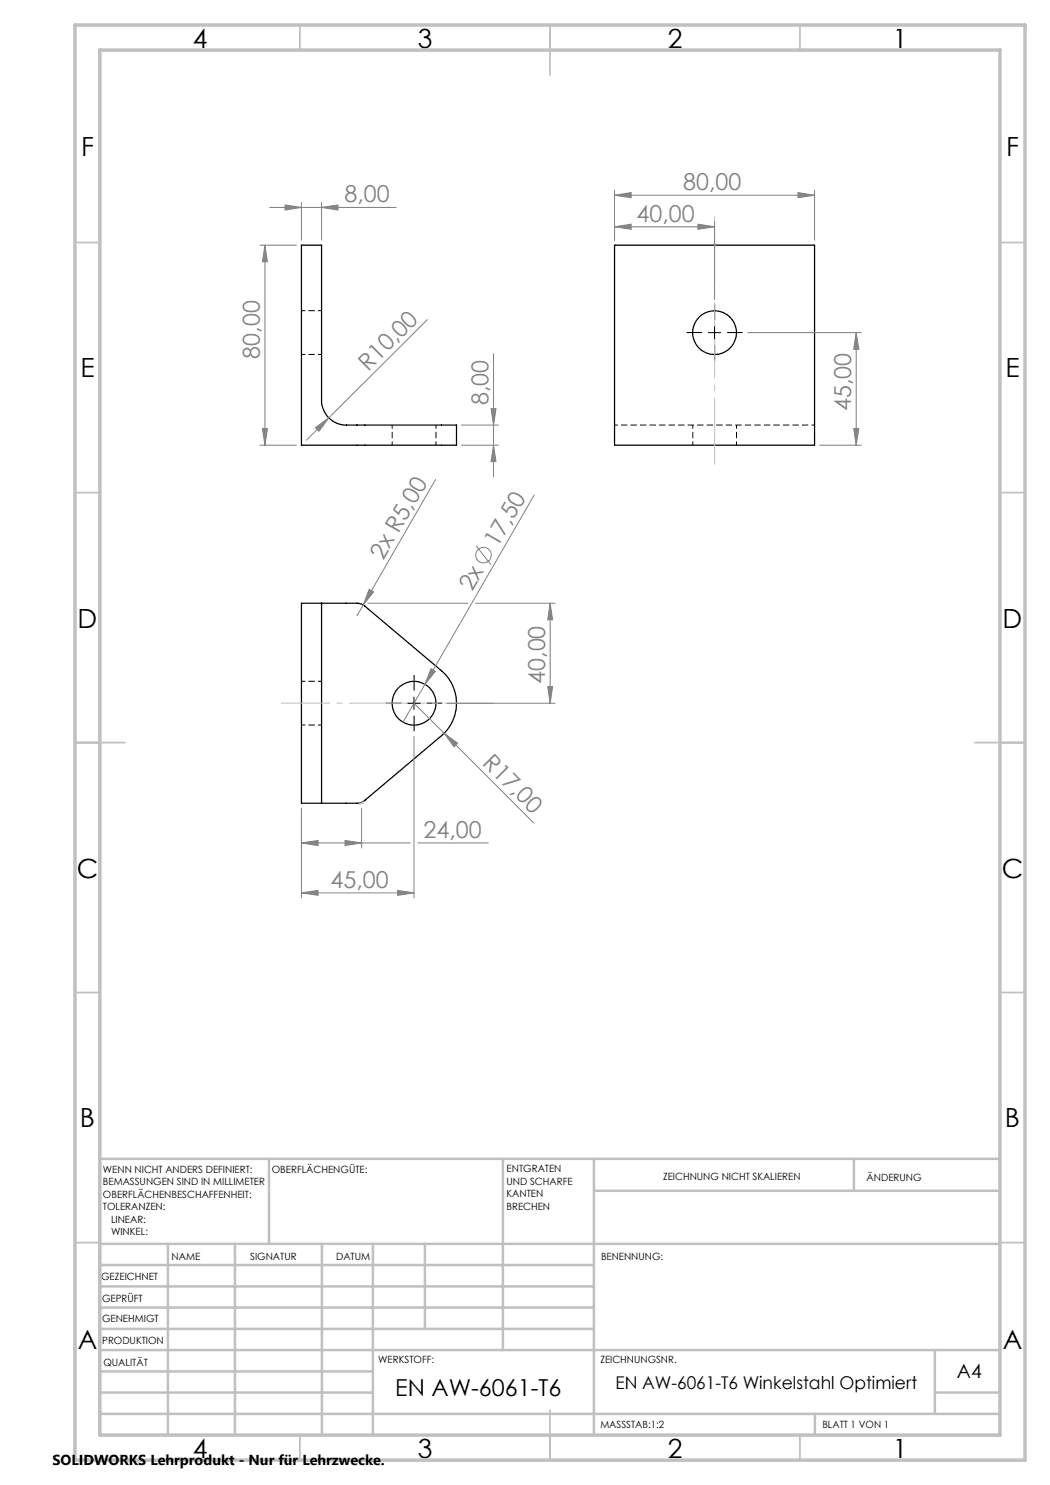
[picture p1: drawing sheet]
<svg xmlns="http://www.w3.org/2000/svg" width="210mm" height="297mm" viewBox="0 0 210 297" stroke-linecap="round" stroke-linejoin="round" font-family="sans-serif">
<path d="M60.3 70.9h4M64.3 62.1h-4M78.4 85v4M87.2 89v-4M138.6 85v4M147.3 89v-4M64.3 136.3h-4M60.3 145h4" fill="none" stroke="#000" stroke-width=".2" stroke-dasharray="1.3 .6" stroke-dashoffset=".5" stroke-linecap="butt"/>
<g fill="none" stroke="#000" stroke-width=".25">
<path d="M60.3 49h4v31a4.9 4.9 0 0 0 5 5h22v4h-31zM122.9 49h40v40h-40zM64.3 120.6h7.1a2.24 2.24 0 0 1 1.6 .6l15.3 13a8.5 8.5 0 0 1 0 12.9l-15.3 13a2.24 2.24 0 0 1-1.6 .6h-7.1M64.3 120.6v40.1M64.3 120.6h-4v40.1h4"/>
<circle cx="142.9" cy="66.5" r="4.4"/>
<circle cx="82.8" cy="140.6" r="4.4"/>
</g>
<path d="M162.9 85h-40" fill="none" stroke="#000" stroke-width=".2" stroke-dasharray="1.3 .6" stroke-dashoffset=".6" stroke-linecap="butt"/>
<g fill="none" stroke="#808080" stroke-width=".2">
<path d="M122.9 39l3.3-.5v1zM122.9 38v10M122.9 39h40M159.6 38.5l3.3 .5-3.3 .5zM162.9 38v10M52 49h7.3M53 49l.5 3.3h-1zM53 49v40M53.9 41.5h25.3M57 41l3.3 .5-3.3 .5zM60.3 40.5v7.5M64.3 41.5l3.3-.5v1z"/>
<path d="M64.3 40.5v7.5M122.9 45.4l3.3-.6v1.1zM122.9 45.4h20M139.6 44.8l3.3 .6-3.3 .5zM142.9 44.4v15.5M85.5 63.9l-24.2 24.1M98.7 70.7v24.7M149.5 66.5h22.8M171.2 66.5l.6 3.3h-1.1zM171.2 66.5v22.5M52 89h7.3M52.5 85.7h1l-.5 3.3z"/>
<path d="M63.1 85.5l2.7-1.9-2 2.7zM87.1 95.9l-15.7 27.3M92.3 89h7.4M92.3 85h7.4M98.2 81.7h1l-.5 3.3zM98.7 89l.5 3.3h-1zM106.9 99l-21.9 37.9M163.9 89h8.4M170.7 85.7h1.1l-.6 3.3zM73.8 117.9l.9 .5-2.1 2.6zM95.2 109.1l3 3.8M73.6 120.6h20"/>
<path d="M85 136.9l-4.4 7.5M86.2 133.7l.9 .6-2.1 2.6zM95.1 120.6h15.9M109.5 137.3h1l-.5 3.3zM110 120.6l.5 3.4h-1zM110 120.6v20M82.8 147.3v32.3M82.8 140.6l6 6M88.8 146.6l2.7 2-.7 .8zM88.8 146.6l17.9 18M89.4 140.6h21.6M60.3 178.6l3.3-.5v1z"/>
<path d="M60.3 168.6l3.3-.5v1zM60.3 161.6v18M60.3 178.6h22.5M60.3 168.6h21.8M69 168.1l3.3 .5-3.3 .5zM72.3 161.6v8M79.5 178.1l3.3 .5-3.3 .5zM83.6 168.6h14"/>
<circle cx="96.7" cy="111" r="1.55"/>
</g>
<path d="M140.4 66.5h-3.1M142.9 64v-3.1M142.9 69v3.1M145.4 66.5h3.2M82.8 138.1v-3.1M80.3 140.6h-3.1M82.8 143.1v3.2M85.3 140.6h3.1" fill="none" stroke="#000" stroke-width=".2" stroke-dasharray="15.2 1.3 1.3 1.3" stroke-linecap="butt"/>
<path d="M142.9 43.2v49.7" fill="none" stroke="#c0c0c0" stroke-width=".2" stroke-dasharray="15.2 1.3 1.3 1.3" stroke-dashoffset="1.8" stroke-linecap="butt"/>
<path d="M56.2 140.6h42.6" fill="none" stroke="#c0c0c0" stroke-width=".2" stroke-dasharray="15.2 1.3 1.3 1.3" stroke-dashoffset="5.4" stroke-linecap="butt"/>
<path d="M141.7 66.5h2.4M142.9 65.3v2.5M82.8 139.4v2.5M81.6 140.6h2.5" fill="none" stroke="#000" stroke-width=".2"/>
<path d="M71.9 160.7h.9M72.6 160.4l-.7 .6" fill="none" stroke="#c0c0c0" stroke-width=".2"/>
<g fill="none" stroke="#c0c0c0" stroke-width=".35">
<path d="M60 5v5M110 5v10M160 5v5M15 48.5h5M200 48.5h5M15 98.5h5M200 98.5h5M15 148.5h10M195 148.5h10M15 198.5h5M200 198.5h5M15 248.5h5"/>
<path d="M200 248.5h5M60 287v5M110 282v10M160 287v5"/>
</g>
<g fill="none" stroke="#c0c0c0" stroke-width=".5">
<path d="M53.8 231.8v17M100.6 231.8v38.2M118.8 231.8v55.2M118.8 238.2h81.2M170.8 231.8v6.4M200 231.8h-180v55.2M20 248.8h180M20 257.3h98.8M20 253h98.8M33.6 248.8v38.2M47 248.8v38.2M64.4 248.8v38.2"/>
<path d="M74.6 248.8v38.2M85 248.8v17M20 265.8h98.8M20 261.5h98.8M20 278.5h54.6M20 274.3h54.6M20 270h180M187 278.5h13M187 270v12.8M20 282.8h180M163 282.8v4.2"/>
</g>
<path d="M15 5h190v287h-190zM20 10h180v277h-180z" fill="none" stroke="#c0c0c0" stroke-width=".7"/>
<g fill="#808080">
<path d="M63.1 85.5l2.7-1.9-2 2.7z"/>
<path d="M73.8 117.9l.9 .5-2.1 2.6z"/>
<path d="M86.2 133.7l.9 .6-2.1 2.6z"/>
<path d="M88.8 146.6l2.7 2-.7 .8z"/>
<path d="M64.3 41.5l3.3-.5v1zM57 41l3.3 .5-3.3 .5zM79.5 178.1l3.3 .5-3.3 .5zM60.3 178.6l3.3-.5v1zM159.6 38.5l3.3 .5-3.3 .5zM122.9 39l3.3-.5v1zM139.6 44.8l3.3 .6-3.3 .5zM122.9 45.4l3.3-.6v1.1z"/>
<path d="M98.7 89l.5 3.3h-1zM98.2 81.7h1l-.5 3.3z"/>
<path d="M53 49l.5 3.3h-1zM52.5 85.7h1l-.5 3.3zM110 120.6l.5 3.4h-1zM109.5 137.3h1l-.5 3.3zM171.2 66.5l.6 3.3h-1.1zM170.7 85.7h1.1l-.6 3.3z"/>
<path d="M69 168.1l3.3 .5-3.3 .5zM60.3 168.6l3.3-.5v1z"/>
</g>
<g font-size="5.3">
<text x="38.5" y="9.5">4</text>
<text x="83.5" y="9.5">3</text>
<text x="133.5" y="9.5">2</text>
<text x="178.5" y="9.5">1</text>
<text x="16.2" y="31.2">F</text>
<text x="201.2" y="31.2">F</text>
<text x="16.1" y="75.5">E</text>
<text x="201.1" y="75.5">E</text>
<text x="15.5" y="125.5">D</text>
<text x="200.5" y="125.5">D</text>
<text x="15.4" y="175.5">C</text>
<text x="200.4" y="175.5">C</text>
<text x="16" y="225.5">B</text>
<text x="201" y="225.5">B</text>
<text x="15.5" y="269.7">A</text>
<text x="200.5" y="269.7">A</text>
<text x="38.5" y="291.5">4</text>
<text x="83.5" y="291.5">3</text>
<text x="133.5" y="291.5">2</text>
<text x="178.5" y="291.5">1</text>
</g>
<g font-size="4.7" fill="#808080">
<text x="68.9" y="40.5">8,00</text>
<text x="136.6" y="38">80,00</text>
<text x="127.3" y="44.3">40,00</text>
<text x="52" y="71.7" transform="rotate(-90 52 71.7)">80,00</text>
<text x="73.6" y="74.3" transform="rotate(-45 73.6 74.3)">R10,00</text>
<text x="97.7" y="81" transform="rotate(-90 97.7 81)">8,00</text>
<text x="170.3" y="82.2" transform="rotate(-90 170.3 82.2)">45,00</text>
<text x="76.6" y="112.1" transform="rotate(-60 76.6 112.1)">2x R5,00</text>
<text x="99.5" y="109.6" transform="rotate(-60 99.5 109.6)">17,50</text>
<text x="94.4" y="118.4" transform="rotate(-60 94.4 118.4)">2x</text>
<text x="109" y="136.8" transform="rotate(-90 109 136.8)">40,00</text>
<text x="96.3" y="152.7" transform="rotate(45 96.3 152.7)">R17,00</text>
<text x="84.7" y="167.6">24,00</text>
<text x="66.1" y="177.5">45,00</text>
</g>
<text font-size="4.7" x="79.1" y="279.3">EN AW-6061-T6</text>
<text font-size="3.9" x="191.4" y="275.6">A4</text>
<text font-size="3.5" x="123.1" y="277.9">EN AW-6061-T6 Winkelstahl Optimiert</text>
<text font-size="2.9" x="10.5" y="292.9">SOLIDWORKS Lehrprodukt - Nur für Lehrzwecke.</text>
<g font-size="2">
<text x="20.6" y="234.6">WENN NICHT ANDERS DEFINIERT:</text>
<text x="20.6" y="237.1">BEMASSUNGEN SIND IN MILLIMETER</text>
<text x="20.6" y="239.6">OBERFLÄCHENBESCHAFFENHEIT:</text>
<text x="54.4" y="234.6">OBERFLÄCHENGÜTE:</text>
<text x="101.3" y="234.5">ENTGRATEN</text>
<text x="101.3" y="237">UND SCHARFE</text>
<text x="101.3" y="239.5">KANTEN</text>
<text x="132.6" y="236">ZEICHNUNG NICHT SKALIEREN</text>
<text x="173.3" y="236.2">ÄNDERUNG</text>
<text x="20.6" y="242.1">TOLERANZEN:</text>
<text x="22.2" y="244.6">LINEAR:</text>
<text x="101.3" y="242">BRECHEN</text>
<text x="22.2" y="247.1">WINKEL:</text>
<text x="34.3" y="252">NAME</text>
<text x="50" y="251.9">SIGNATUR</text>
<text x="67.2" y="251.9">DATUM</text>
<text x="120.2" y="251.9">BENENNUNG:</text>
<text x="20.2" y="256.1">GEZEICHNET</text>
<text x="20.4" y="260.3">GEPRÜFT</text>
<text x="20.4" y="264.4">GENEHMIGT</text>
<text x="20.5" y="268.8">PRODUKTION</text>
<text x="20.7" y="273.1">QUALITÄT</text>
<text x="75.6" y="272.5">WERKSTOFF:</text>
<text x="120.1" y="272.5">ZEICHNUNGSNR.</text>
<text x="120.1" y="285.6">MASSSTAB:1:2</text>
<text x="164.5" y="285.6">BLATT 1 VON 1</text>
</g>
</svg>
